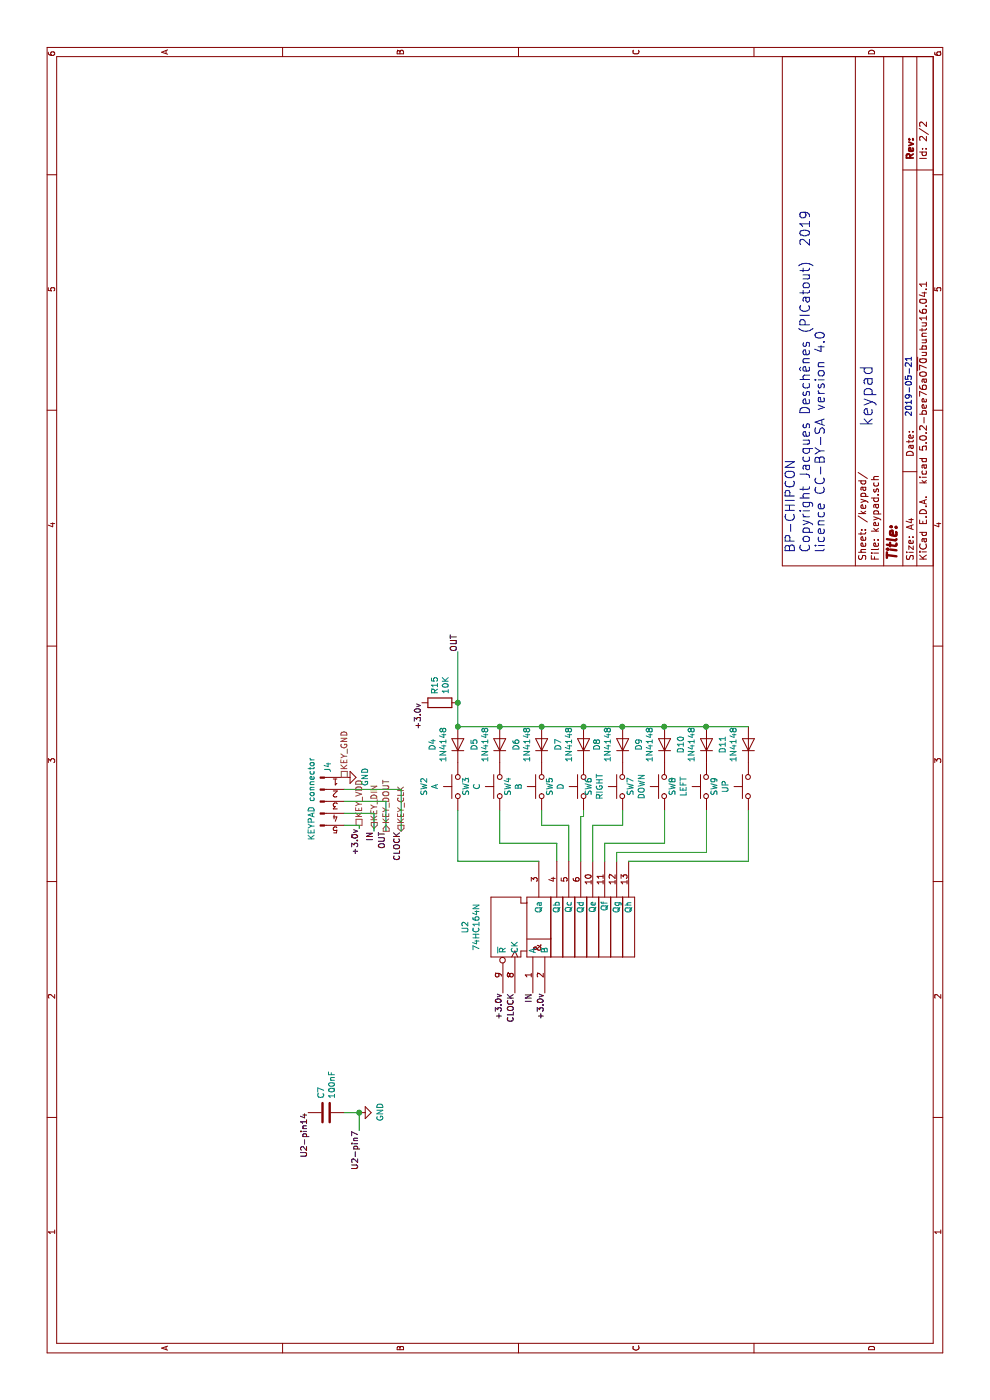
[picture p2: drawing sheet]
EESchema Schematic File Version 4
LIBS:bp-chipcon-cache
EELAYER 26 0
EELAYER END
$Descr A4 11693 8268
encoding utf-8
Sheet 2 2
Title ""
Date ""
Rev ""
Comp ""
Comment1 ""
Comment2 ""
Comment3 ""
Comment4 ""
$EndDescr
$Comp
L ttl_ieee:74164 U2
U 1 1
P 3950 4450
F 0 "U2" H 3950 5016 50  0000 C CNN
F 1 "74HC164N" H 3950 4925 50  0000 C CNN
F 2 "" H 3950 4450 50  0001 C CNN
F 3 "" H 3950 4450 50  0001 C CNN
	1    3950 4450
	1    0    0    -1  
$EndComp
$Comp
L device:D D6
U 1 1
P 5475 4525
F 0 "D6" H 5475 4741 50  0000 C CNN
F 1 "1N4148" H 5475 4650 50  0000 C CNN
F 2 "" H 5475 4525 50  0001 C CNN
F 3 "" H 5475 4525 50  0001 C CNN
	1    5475 4525
	1    0    0    -1  
$EndComp
$Comp
L device:D D7
U 1 1
P 5475 4875
F 0 "D7" H 5475 5091 50  0000 C CNN
F 1 "1N4148" H 5475 5000 50  0000 C CNN
F 2 "" H 5475 4875 50  0001 C CNN
F 3 "" H 5475 4875 50  0001 C CNN
	1    5475 4875
	1    0    0    -1  
$EndComp
$Comp
L device:D D8
U 1 1
P 5475 5200
F 0 "D8" H 5475 5416 50  0000 C CNN
F 1 "1N4148" H 5475 5325 50  0000 C CNN
F 2 "" H 5475 5200 50  0001 C CNN
F 3 "" H 5475 5200 50  0001 C CNN
	1    5475 5200
	1    0    0    -1  
$EndComp
$Comp
L device:D D9
U 1 1
P 5475 5550
F 0 "D9" H 5475 5766 50  0000 C CNN
F 1 "1N4148" H 5475 5675 50  0000 C CNN
F 2 "" H 5475 5550 50  0001 C CNN
F 3 "" H 5475 5550 50  0001 C CNN
	1    5475 5550
	1    0    0    -1  
$EndComp
$Comp
L device:D D4
U 1 1
P 5475 3825
F 0 "D4" H 5475 4041 50  0000 C CNN
F 1 "1N4148" H 5475 3950 50  0000 C CNN
F 2 "" H 5475 3825 50  0001 C CNN
F 3 "" H 5475 3825 50  0001 C CNN
	1    5475 3825
	1    0    0    -1  
$EndComp
$Comp
L device:D D5
U 1 1
P 5475 4175
F 0 "D5" H 5475 4391 50  0000 C CNN
F 1 "1N4148" H 5475 4300 50  0000 C CNN
F 2 "" H 5475 4175 50  0001 C CNN
F 3 "" H 5475 4175 50  0001 C CNN
	1    5475 4175
	1    0    0    -1  
$EndComp
Wire Wire Line
	4500 4500 4500 3825
Wire Wire Line
	4500 4650 4650 4650
Wire Wire Line
	4650 4650 4650 4175
Wire Wire Line
	4500 4750 4800 4750
Wire Wire Line
	4800 4750 4800 4525
Wire Wire Line
	4500 4850 4875 4850
Wire Wire Line
	4875 4850 4875 4875
Wire Wire Line
	4500 4950 4800 4950
Wire Wire Line
	4800 4950 4800 5200
Wire Wire Line
	4500 5050 4650 5050
Wire Wire Line
	4650 5050 4650 5550
$Comp
L device:D D10
U 1 1
P 5475 5900
F 0 "D10" H 5475 6116 50  0000 C CNN
F 1 "1N4148" H 5475 6025 50  0000 C CNN
F 2 "" H 5475 5900 50  0001 C CNN
F 3 "" H 5475 5900 50  0001 C CNN
	1    5475 5900
	1    0    0    -1  
$EndComp
$Comp
L device:D D11
U 1 1
P 5475 6250
F 0 "D11" H 5475 6466 50  0000 C CNN
F 1 "1N4148" H 5475 6375 50  0000 C CNN
F 2 "" H 5475 6250 50  0001 C CNN
F 3 "" H 5475 6250 50  0001 C CNN
	1    5475 6250
	1    0    0    -1  
$EndComp
Wire Wire Line
	4500 5150 4575 5150
Wire Wire Line
	4575 5150 4575 5900
Wire Wire Line
	4500 5250 4500 6250
Wire Wire Line
	5625 6250 5625 5900
Wire Wire Line
	5625 5900 5625 5550
Connection ~ 5625 5900
Connection ~ 5625 5550
Wire Wire Line
	5625 5550 5625 5200
Wire Wire Line
	5625 5200 5625 4875
Connection ~ 5625 5200
Connection ~ 5625 4175
Wire Wire Line
	5625 4175 5625 3825
Connection ~ 5625 4525
Wire Wire Line
	5625 4525 5625 4175
Connection ~ 5625 4875
Wire Wire Line
	5625 4875 5625 4525
$Comp
L conn:Conn_01x05_Male J4
U 1 1
P 5000 2675
F 0 "J4" V 5060 2915 50  0000 L CNN
F 1 "KEYPAD connector" V 4925 2350 50  0000 L CNN
F 2 "" H 5000 2675 50  0001 C CNN
F 3 "~" H 5000 2675 50  0001 C CNN
	1    5000 2675
	0    1    1    0   
$EndComp
$Comp
L power:GND #PWR016
U 1 1
P 5200 2875
F 0 "#PWR016" H 5200 2625 50  0001 C CNN
F 1 "GND" H 5205 2702 50  0000 C CNN
F 2 "" H 5200 2875 50  0001 C CNN
F 3 "" H 5200 2875 50  0001 C CNN
	1    5200 2875
	1    0    0    -1  
$EndComp
Text Label 4775 3000 2    50   ~ 0
+3.0v
Wire Wire Line
	4800 2875 4800 3000
Wire Wire Line
	4800 3000 4775 3000
Text Label 4750 3350 2    50   ~ 0
CLOCK
Text Label 4750 3125 2    50   ~ 0
IN
Text Label 4750 3225 2    50   ~ 0
OUT
Wire Wire Line
	4750 3125 4900 3125
Wire Wire Line
	4900 3125 4900 2875
Wire Wire Line
	4750 3225 5000 3225
Wire Wire Line
	5000 3225 5000 2875
Wire Wire Line
	4750 3350 5100 3350
Wire Wire Line
	5100 3350 5100 2875
Text Label 6250 3825 0    50   ~ 0
OUT
Text Label 3400 4300 2    50   ~ 0
CLOCK
Text Label 3400 4450 2    50   ~ 0
IN
Text Label 3400 4200 2    50   ~ 0
+3.0v
Text Label 3400 4550 2    50   ~ 0
+3.0v
Text HLabel 5200 2875 2    50   UnSpc ~ 0
KEY_GND
Text HLabel 4800 3000 2    50   UnSpc ~ 0
KEY_VDD
Text HLabel 4750 3350 2    50   Input ~ 0
KEY_CLK
Text HLabel 4750 3225 2    50   Output ~ 0
KEY_DOUT
Text HLabel 4775 3125 2    50   Input ~ 0
KEY_DIN
$Comp
L switches:SW_Push SW2
U 1 1
P 5125 3825
F 0 "SW2" H 5125 4110 50  0000 C CNN
F 1 "A" H 5125 4019 50  0000 C CNN
F 2 "" H 5125 4025 50  0001 C CNN
F 3 "" H 5125 4025 50  0001 C CNN
	1    5125 3825
	1    0    0    -1  
$EndComp
$Comp
L switches:SW_Push SW3
U 1 1
P 5125 4175
F 0 "SW3" H 5125 4460 50  0000 C CNN
F 1 "C" H 5125 4369 50  0000 C CNN
F 2 "" H 5125 4375 50  0001 C CNN
F 3 "" H 5125 4375 50  0001 C CNN
	1    5125 4175
	1    0    0    -1  
$EndComp
$Comp
L switches:SW_Push SW4
U 1 1
P 5125 4525
F 0 "SW4" H 5125 4810 50  0000 C CNN
F 1 "B" H 5125 4719 50  0000 C CNN
F 2 "" H 5125 4725 50  0001 C CNN
F 3 "" H 5125 4725 50  0001 C CNN
	1    5125 4525
	1    0    0    -1  
$EndComp
$Comp
L switches:SW_Push SW5
U 1 1
P 5125 4875
F 0 "SW5" H 5125 5160 50  0000 C CNN
F 1 "D" H 5125 5069 50  0000 C CNN
F 2 "" H 5125 5075 50  0001 C CNN
F 3 "" H 5125 5075 50  0001 C CNN
	1    5125 4875
	1    0    0    -1  
$EndComp
$Comp
L switches:SW_Push SW6
U 1 1
P 5125 5200
F 0 "SW6" H 5125 5485 50  0000 C CNN
F 1 "RIGHT" H 5125 5394 50  0000 C CNN
F 2 "" H 5125 5400 50  0001 C CNN
F 3 "" H 5125 5400 50  0001 C CNN
	1    5125 5200
	1    0    0    -1  
$EndComp
$Comp
L switches:SW_Push SW7
U 1 1
P 5125 5550
F 0 "SW7" H 5125 5835 50  0000 C CNN
F 1 "DOWN" H 5125 5744 50  0000 C CNN
F 2 "" H 5125 5750 50  0001 C CNN
F 3 "" H 5125 5750 50  0001 C CNN
	1    5125 5550
	1    0    0    -1  
$EndComp
$Comp
L switches:SW_Push SW8
U 1 1
P 5125 5900
F 0 "SW8" H 5125 6185 50  0000 C CNN
F 1 "LEFT" H 5125 6094 50  0000 C CNN
F 2 "" H 5125 6100 50  0001 C CNN
F 3 "" H 5125 6100 50  0001 C CNN
	1    5125 5900
	1    0    0    -1  
$EndComp
$Comp
L switches:SW_Push SW9
U 1 1
P 5125 6250
F 0 "SW9" H 5125 6535 50  0000 C CNN
F 1 "UP" H 5125 6444 50  0000 C CNN
F 2 "" H 5125 6450 50  0001 C CNN
F 3 "" H 5125 6450 50  0001 C CNN
	1    5125 6250
	1    0    0    -1  
$EndComp
Wire Wire Line
	4500 3825 4925 3825
Wire Wire Line
	4650 4175 4925 4175
Wire Wire Line
	4800 4525 4925 4525
Wire Wire Line
	4875 4875 4925 4875
Wire Wire Line
	4800 5200 4925 5200
Wire Wire Line
	4650 5550 4925 5550
Wire Wire Line
	4575 5900 4925 5900
Wire Wire Line
	4500 6250 4925 6250
Text Notes 7075 6900 0    79   ~ 0
BP-CHIPCON\nCopyright Jacques Deschênes (PICatout)  2019\nlicence CC-BY-SA version 4.0
Text Notes 8650 7300 2    100  ~ 0
keypad\n
Text Notes 8725 7625 2    50   ~ 0
2019-05-21
$Comp
L device:C C7
U 1 1
P 2400 2725
F 0 "C7" H 2515 2771 50  0000 L CNN
F 1 "100nF" H 2515 2680 50  0000 L CNN
F 2 "" H 2438 2575 50  0001 C CNN
F 3 "" H 2400 2725 50  0001 C CNN
	1    2400 2725
	1    0    0    -1  
$EndComp
$Comp
L power:GND #PWR017
U 1 1
P 2400 3000
F 0 "#PWR017" H 2400 2750 50  0001 C CNN
F 1 "GND" H 2405 2827 50  0000 C CNN
F 2 "" H 2400 3000 50  0001 C CNN
F 3 "" H 2400 3000 50  0001 C CNN
	1    2400 3000
	1    0    0    -1  
$EndComp
Text Label 2400 2575 2    50   ~ 0
U2-pin14
Text Label 2250 3000 2    50   ~ 0
U2-pin7
Wire Wire Line
	2250 3000 2400 3000
Wire Wire Line
	2400 3000 2400 2875
Connection ~ 2400 3000
$Comp
L device:R R15
U 1 1
P 5825 3675
F 0 "R15" H 5895 3721 50  0000 L CNN
F 1 "10K" H 5895 3630 50  0000 L CNN
F 2 "" V 5755 3675 50  0001 C CNN
F 3 "" H 5825 3675 50  0001 C CNN
	1    5825 3675
	1    0    0    -1  
$EndComp
Wire Wire Line
	5625 3825 5825 3825
Connection ~ 5625 3825
Wire Wire Line
	5825 3825 6250 3825
Connection ~ 5825 3825
Text Label 5825 3525 2    50   ~ 0
+3.0v
$EndSCHEMATC
